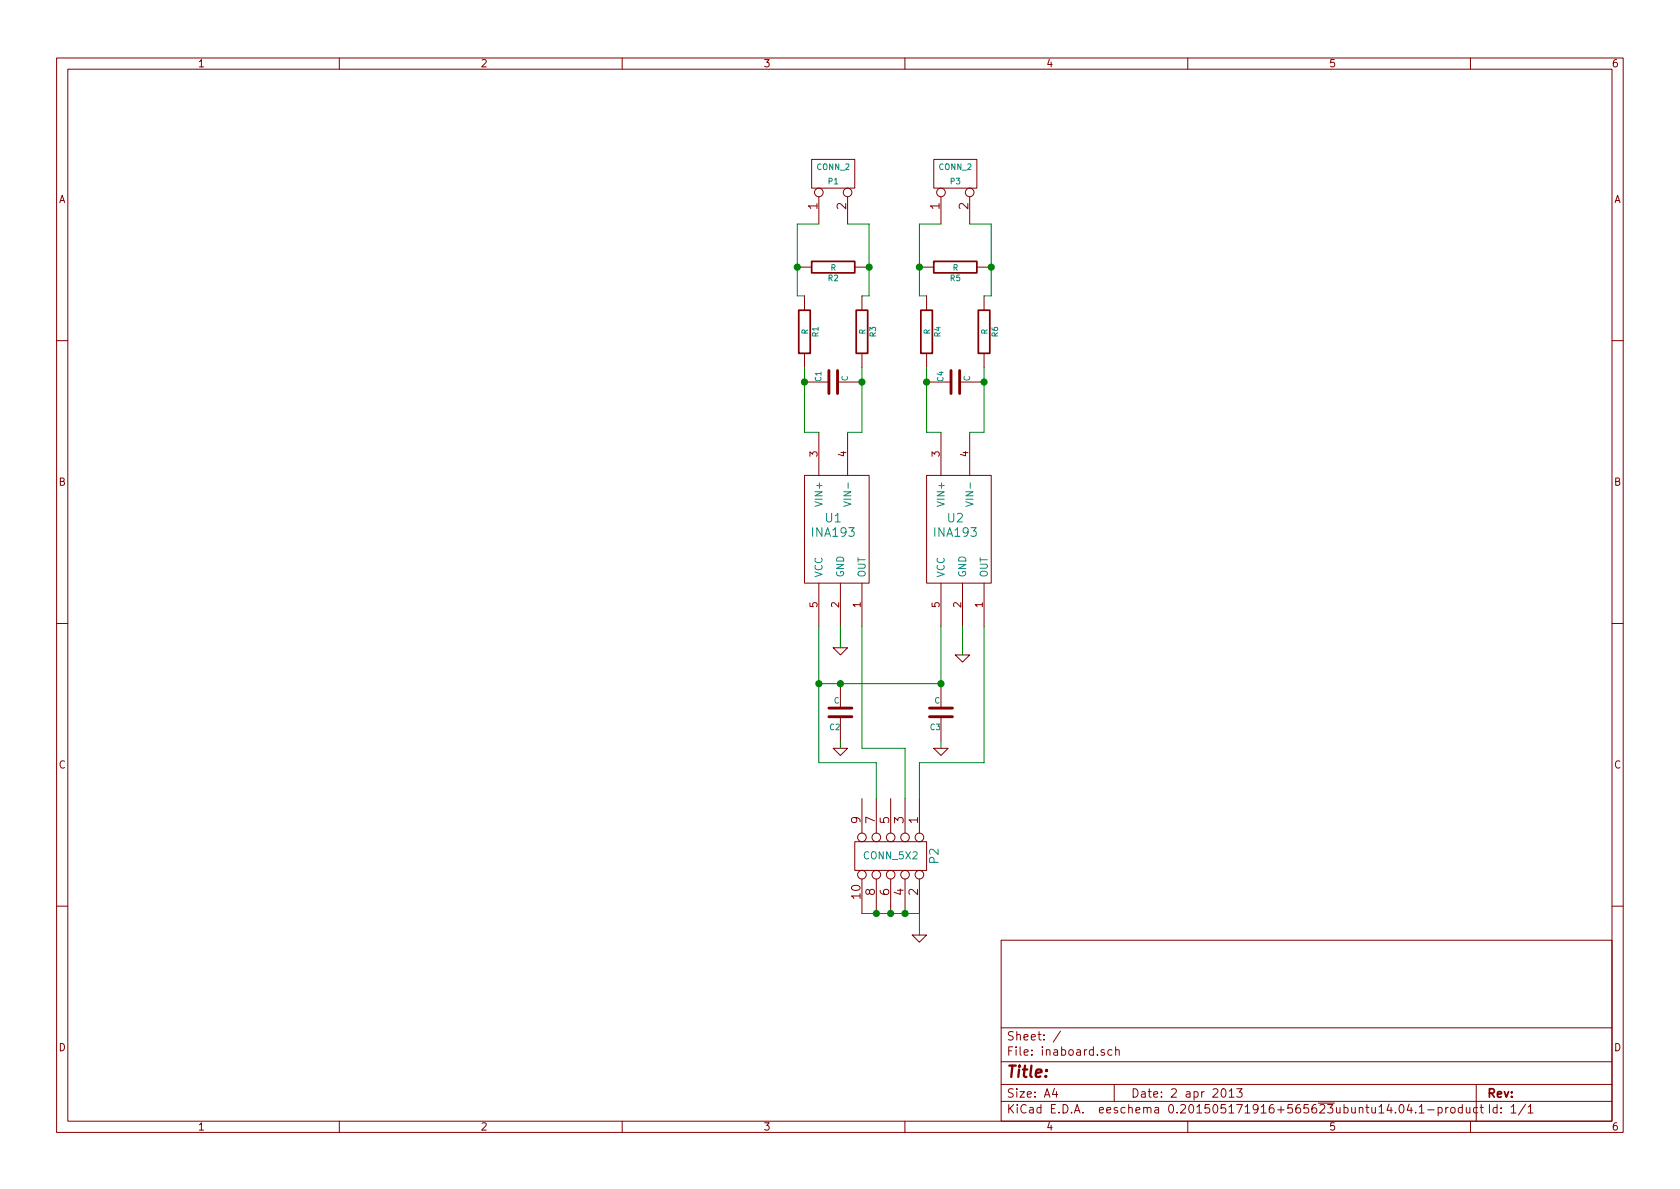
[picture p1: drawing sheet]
EESchema Schematic File Version 2  date Tue 02 Apr 2013 06:46:00 PM CEST
LIBS:power
LIBS:device
LIBS:transistors
LIBS:conn
LIBS:linear
LIBS:regul
LIBS:74xx
LIBS:cmos4000
LIBS:adc-dac
LIBS:memory
LIBS:xilinx
LIBS:special
LIBS:microcontrollers
LIBS:dsp
LIBS:microchip
LIBS:analog_switches
LIBS:motorola
LIBS:texas
LIBS:intel
LIBS:audio
LIBS:interface
LIBS:digital-audio
LIBS:philips
LIBS:display
LIBS:cypress
LIBS:siliconi
LIBS:opto
LIBS:atmel
LIBS:contrib
LIBS:valves
LIBS:ina193
EELAYER 27 0
EELAYER END
$Descr A4 11693 8268
encoding utf-8
Sheet 1 1
Title ""
Date "2 apr 2013"
Rev ""
Comp ""
Comment1 ""
Comment2 ""
Comment3 ""
Comment4 ""
$EndDescr
$Comp
L INA193 U2
U 1 1
P 6650 3600
F 0 "U2" H 6650 3600 60  0000 C CNN
F 1 "INA193" H 6650 3500 60  0000 C CNN
F 2 "~" H 6650 3600 60  0000 C CNN
F 3 "~" H 6650 3600 60  0000 C CNN
	1    6650 3600
	1    0    0    -1  
$EndComp
$Comp
L INA193 U1
U 1 1
P 5800 3600
F 0 "U1" H 5800 3600 60  0000 C CNN
F 1 "INA193" H 5800 3500 60  0000 C CNN
F 2 "~" H 5800 3600 60  0000 C CNN
F 3 "~" H 5800 3600 60  0000 C CNN
	1    5800 3600
	1    0    0    -1  
$EndComp
$Comp
L CONN_5X2 P2
U 1 1
P 6200 5950
F 0 "P2" H 6200 6250 60  0000 C CNN
F 1 "CONN_5X2" V 6200 5950 50  0000 C CNN
F 2 "" H 6200 5950 60  0000 C CNN
F 3 "" H 6200 5950 60  0000 C CNN
	1    6200 5950
	0    1    1    0   
$EndComp
$Comp
L GND #PWR01
U 1 1
P 6400 6500
F 0 "#PWR01" H 6400 6500 30  0001 C CNN
F 1 "GND" H 6400 6430 30  0001 C CNN
F 2 "" H 6400 6500 60  0000 C CNN
F 3 "" H 6400 6500 60  0000 C CNN
	1    6400 6500
	1    0    0    -1  
$EndComp
$Comp
L GND #PWR02
U 1 1
P 6700 4550
F 0 "#PWR02" H 6700 4550 30  0001 C CNN
F 1 "GND" H 6700 4480 30  0001 C CNN
F 2 "" H 6700 4550 60  0000 C CNN
F 3 "" H 6700 4550 60  0000 C CNN
	1    6700 4550
	1    0    0    -1  
$EndComp
$Comp
L GND #PWR03
U 1 1
P 5850 4500
F 0 "#PWR03" H 5850 4500 30  0001 C CNN
F 1 "GND" H 5850 4430 30  0001 C CNN
F 2 "" H 5850 4500 60  0000 C CNN
F 3 "" H 5850 4500 60  0000 C CNN
	1    5850 4500
	1    0    0    -1  
$EndComp
$Comp
L C C4
U 1 1
P 6650 2650
F 0 "C4" H 6650 2750 40  0000 L CNN
F 1 "C" H 6656 2565 40  0000 L CNN
F 2 "~" H 6688 2500 30  0000 C CNN
F 3 "~" H 6650 2650 60  0000 C CNN
	1    6650 2650
	0    -1   -1   0   
$EndComp
$Comp
L C C1
U 1 1
P 5800 2650
F 0 "C1" H 5800 2750 40  0000 L CNN
F 1 "C" H 5806 2565 40  0000 L CNN
F 2 "~" H 5838 2500 30  0000 C CNN
F 3 "~" H 5800 2650 60  0000 C CNN
	1    5800 2650
	0    -1   -1   0   
$EndComp
$Comp
L R R1
U 1 1
P 5600 2300
F 0 "R1" V 5680 2300 40  0000 C CNN
F 1 "R" V 5607 2301 40  0000 C CNN
F 2 "~" V 5530 2300 30  0000 C CNN
F 3 "~" H 5600 2300 30  0000 C CNN
	1    5600 2300
	1    0    0    -1  
$EndComp
$Comp
L R R3
U 1 1
P 6000 2300
F 0 "R3" V 6080 2300 40  0000 C CNN
F 1 "R" V 6007 2301 40  0000 C CNN
F 2 "~" V 5930 2300 30  0000 C CNN
F 3 "~" H 6000 2300 30  0000 C CNN
	1    6000 2300
	1    0    0    -1  
$EndComp
$Comp
L R R4
U 1 1
P 6450 2300
F 0 "R4" V 6530 2300 40  0000 C CNN
F 1 "R" V 6457 2301 40  0000 C CNN
F 2 "~" V 6380 2300 30  0000 C CNN
F 3 "~" H 6450 2300 30  0000 C CNN
	1    6450 2300
	1    0    0    -1  
$EndComp
$Comp
L R R6
U 1 1
P 6850 2300
F 0 "R6" V 6930 2300 40  0000 C CNN
F 1 "R" V 6857 2301 40  0000 C CNN
F 2 "~" V 6780 2300 30  0000 C CNN
F 3 "~" H 6850 2300 30  0000 C CNN
	1    6850 2300
	1    0    0    -1  
$EndComp
$Comp
L R R5
U 1 1
P 6650 1850
F 0 "R5" V 6730 1850 40  0000 C CNN
F 1 "R" V 6657 1851 40  0000 C CNN
F 2 "~" V 6580 1850 30  0000 C CNN
F 3 "~" H 6650 1850 30  0000 C CNN
	1    6650 1850
	0    1    1    0   
$EndComp
$Comp
L R R2
U 1 1
P 5800 1850
F 0 "R2" V 5880 1850 40  0000 C CNN
F 1 "R" V 5807 1851 40  0000 C CNN
F 2 "~" V 5730 1850 30  0000 C CNN
F 3 "~" H 5800 1850 30  0000 C CNN
	1    5800 1850
	0    1    1    0   
$EndComp
$Comp
L CONN_2 P1
U 1 1
P 5800 1200
F 0 "P1" V 5750 1200 40  0000 C CNN
F 1 "CONN_2" V 5850 1200 40  0000 C CNN
F 2 "" H 5800 1200 60  0000 C CNN
F 3 "" H 5800 1200 60  0000 C CNN
	1    5800 1200
	0    -1   -1   0   
$EndComp
$Comp
L CONN_2 P3
U 1 1
P 6650 1200
F 0 "P3" V 6600 1200 40  0000 C CNN
F 1 "CONN_2" V 6700 1200 40  0000 C CNN
F 2 "" H 6650 1200 60  0000 C CNN
F 3 "" H 6650 1200 60  0000 C CNN
	1    6650 1200
	0    -1   -1   0   
$EndComp
Wire Wire Line
	6850 4350 6850 5300
Wire Wire Line
	6850 5300 6400 5300
Wire Wire Line
	6400 5300 6400 5550
Wire Wire Line
	6000 4350 6000 5200
Wire Wire Line
	6000 5200 6300 5200
Wire Wire Line
	6300 5200 6300 5550
Wire Wire Line
	6000 6350 6400 6350
Connection ~ 6100 6350
Connection ~ 6200 6350
Connection ~ 6300 6350
Wire Wire Line
	6400 6350 6400 6500
Wire Wire Line
	6100 5550 6100 5300
Wire Wire Line
	6100 5300 5700 5300
Wire Wire Line
	5700 5300 5700 4350
Wire Wire Line
	5700 4750 6550 4750
Wire Wire Line
	6550 4750 6550 4350
Connection ~ 5700 4750
Wire Wire Line
	5850 4350 5850 4500
Wire Wire Line
	6700 4350 6700 4550
Wire Wire Line
	5600 3000 5700 3000
Wire Wire Line
	5600 2550 5600 3000
Connection ~ 5600 2650
Wire Wire Line
	6000 3000 5900 3000
Wire Wire Line
	6000 2550 6000 3000
Connection ~ 6000 2650
Wire Wire Line
	6050 2050 6000 2050
Wire Wire Line
	6050 1550 6050 2050
Wire Wire Line
	5550 2050 5600 2050
Wire Wire Line
	5550 1550 5550 2050
Wire Wire Line
	6400 2050 6450 2050
Wire Wire Line
	6400 1550 6400 2050
Wire Wire Line
	6900 2050 6850 2050
Wire Wire Line
	6900 1550 6900 2050
Wire Wire Line
	6450 2550 6450 3000
Wire Wire Line
	6450 3000 6550 3000
Connection ~ 6450 2650
Wire Wire Line
	6850 3000 6750 3000
Wire Wire Line
	6850 2550 6850 3000
Connection ~ 6850 2650
Wire Wire Line
	5700 1550 5550 1550
Connection ~ 5550 1850
Wire Wire Line
	5900 1550 6050 1550
Connection ~ 6050 1850
Wire Wire Line
	6550 1550 6400 1550
Connection ~ 6400 1850
Wire Wire Line
	6750 1550 6900 1550
Connection ~ 6900 1850
$Comp
L C C3
U 1 1
P 6550 4950
F 0 "C3" H 6550 5050 40  0000 L CNN
F 1 "C" H 6556 4865 40  0000 L CNN
F 2 "~" H 6588 4800 30  0000 C CNN
F 3 "~" H 6550 4950 60  0000 C CNN
	1    6550 4950
	-1   0    0    1   
$EndComp
$Comp
L C C2
U 1 1
P 5850 4950
F 0 "C2" H 5850 5050 40  0000 L CNN
F 1 "C" H 5856 4865 40  0000 L CNN
F 2 "~" H 5888 4800 30  0000 C CNN
F 3 "~" H 5850 4950 60  0000 C CNN
	1    5850 4950
	-1   0    0    1   
$EndComp
$Comp
L GND #PWR04
U 1 1
P 5850 5200
F 0 "#PWR04" H 5850 5200 30  0001 C CNN
F 1 "GND" H 5850 5130 30  0001 C CNN
F 2 "" H 5850 5200 60  0000 C CNN
F 3 "" H 5850 5200 60  0000 C CNN
	1    5850 5200
	1    0    0    -1  
$EndComp
$Comp
L GND #PWR05
U 1 1
P 6550 5200
F 0 "#PWR05" H 6550 5200 30  0001 C CNN
F 1 "GND" H 6550 5130 30  0001 C CNN
F 2 "" H 6550 5200 60  0000 C CNN
F 3 "" H 6550 5200 60  0000 C CNN
	1    6550 5200
	1    0    0    -1  
$EndComp
Wire Wire Line
	6550 5150 6550 5200
Wire Wire Line
	5850 5150 5850 5200
Connection ~ 6550 4750
Connection ~ 5850 4750
$EndSCHEMATC
